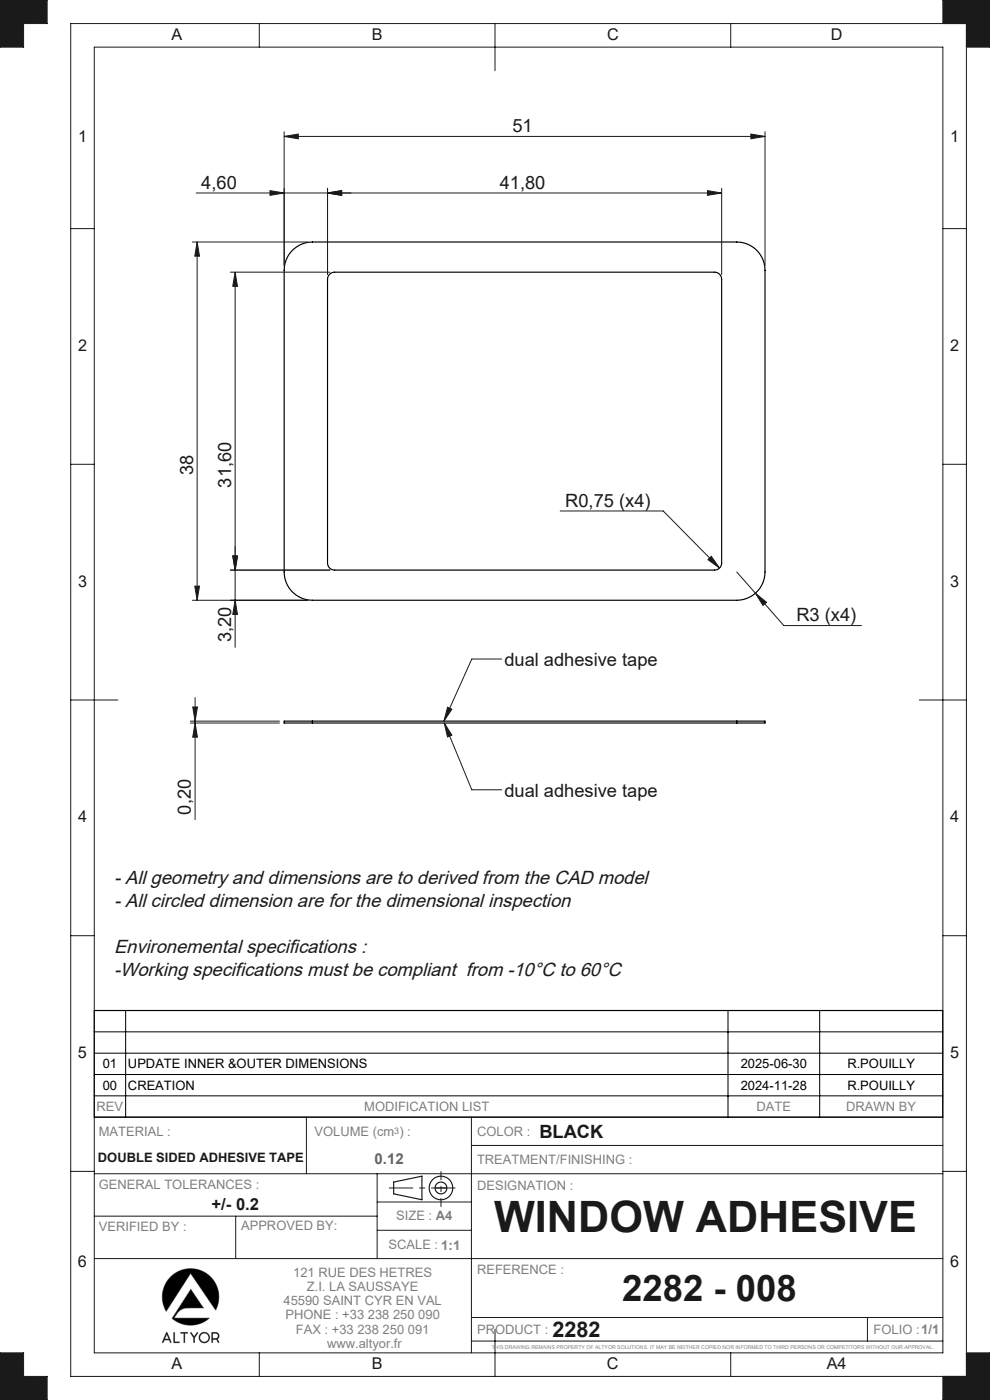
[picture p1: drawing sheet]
<svg xmlns="http://www.w3.org/2000/svg" width="210mm" height="297mm" viewBox="0 0 210 297" stroke-linecap="round" stroke-linejoin="round" font-family="sans-serif">
<path d="M62.3 52.9a6 6 0 0 1 4-1.6h90a6 6 0 0 1 6 6v64a6 6 0 0 1-6 6h-90a6 6 0 0 1-6-6v-64a6 6 0 0 1 2-4.4zM69.9 58.2l.5-.3 .6-.2h80.6a1.5 1.5 0 0 1 1.5 1.5v60.2a1.5 1.5 0 0 1-1.5 1.5h-80.6a1.5 1.5 0 0 1-1.5-1.5v-60.2l.1-.5zM66.3 153h-6v.4h6M66.3 153v.4M66.3 153h90M66.3 153.4h90M156.3 153h6v.4h-6M156.3 153v.4" fill="none" stroke="#000" stroke-width=".25"/>
<g fill="none" stroke="#191924" stroke-width=".25">
<path d="M83.5 250.8l6-1.3v5l-6-1.2z"/>
<circle cx="93.5" cy="252" r="1.25"/>
<circle cx="93.5" cy="252" r="2.5"/>
</g>
<g fill="none" stroke="#808080" stroke-width=".21">
<path d="M36.1 271a6 6 0 0 1 7.8-.7 6 6 0 0 1 1.8 7.6l-5.3-7.8-5.1 8.1a6 6 0 0 1 .8-7.2zM40.5 273.6l2.6 3.9h-3.2a2.7 2.7 0 0 0-2.4 1.3l-.6 .8h7.5a6 6 0 0 1-7.9 .1zM34.5 284.8h.1M34.5 284.8l.3-.5h1.1l.3 .5M35.4 283l.4 1.1h-.9zM36.2 284.8l-.8-2.1-.9 2.1M36.2 284.8h.1M36.9 282.7h.1v2h1l.1 .1h-1.2zM38.3 282.7h1.5l-.6 .1-.1 2-.1-2h-.6zM40.5 282.7l.7 .9 .6-.9h.1l-.6 1.1v1h-.2a2.04 2.04 0 0 0-.7-2zM44.9 282.7h.9a.74 .74 0 0 1 .7 .5 .74 .74 0 0 1-.4 .9l.3 .7-.5-.7h-.8v.7h-.1zM45.1 282.8h.7a.56 .56 0 0 1 .5 .6 .56 .56 0 0 1-.5 .6h-.7z"/>
<path d="M46.3 284.8h.1"/>
<circle cx="43.3" cy="283.8" r="1.12"/>
<circle cx="43.3" cy="283.8" r=".96"/>
</g>
<path d="M92.3 252h2.5" fill="none" stroke="#191924" stroke-width=".21" stroke-dasharray="30.5 1.3 1.3 1.3" stroke-linecap="butt"/>
<path d="M93.5 248.5v7.5" fill="none" stroke="#191924" stroke-width=".21" stroke-dasharray="30.5 1.3 1.3 1.3" stroke-dashoffset="28.6" stroke-linecap="butt"/>
<path d="M82.5 252h14.1" fill="none" stroke="#191924" stroke-width=".21" stroke-dasharray="30.5 1.3 1.3 1.3" stroke-dashoffset="25.3" stroke-linecap="butt"/>
<g fill="none" stroke="#191924" stroke-width=".21">
<path d="M0 0h10v5h-5v5h-5zM15 5h190v287h-190zM20 10h180v277h-180zM55 5v5M105 5v10M155 5v5M200 5v-5h10v10h-5M15 48.5h5M200 48.5h5M15 98.5h5M200 98.5h5M15 148.5h10"/>
<path d="M195 148.5h10M15 198.5h5M200 198.5h5M20 237h180M65 237v12M100 237v50M15 248.5h5M20 249h180M20 258h60M50 258v9M80 249v18M80 255h20"/>
<path d="M100 243h100M200 248.5h5M20 267h180M80 261h20M100 279.5h100M184 279.5v5M0 287h5v5h5v5h-10zM55 287v5M100 284.5h100M105 282v10M155 287v5M205 287h5v10h-10v-5"/>
</g>
<path d="M36.2 270.9a6 6 0 0 0-.9 7.3l5.1-8.1 5.3 7.8a6 6 0 0 0-1.7-7.6 6 6 0 0 0-7.8 .6zM40.5 273.6l-4 6.1a6 6 0 0 0 7.9-.1h-7.5l.6-.8a2.65 2.65 0 0 1 2.4-1.3h3.2zM35.3 282.7l-.8 2.1h.1l.2-.5h1.1l.3 .5-.8-2.1zM35.4 283l.4 1.1h-.9zM38.3 282.7l.1 .1h.6v2h.1l.1-2 .6-.1zM36.9 282.7v2.1h1.1v-.1h-1v-2zM42.2 283.8a1.15 1.15 0 0 0 2.3 0 1.15 1.15 0 0 0-2.3 0zM42.4 283.8a.96 .96 0 0 1 1.9 0 .96 .96 0 0 1-1.9 0zM40.4 282.7l.7 1.1v1h.1l.1-1 .6-1.1h-.1l-.6 .9zM45 282.7l-.1 2.1h.2v-.7h.8l.5 .7-.3-.7 .4-.5-.2-.6-.4-.3zM45.1 282.8l1 .2 .2 .4-.1 .4-.3 .2h-.8z" fill-rule="evenodd" fill="#000"/>
<path d="M0 287v10h10v-5h-5v-5zM200 0h10v10h-5v-5h-5zM205 287h5v10h-10v-5h5zM0 0h10v5h-5v5h-5z" fill-rule="evenodd" fill="#191924"/>
<g fill="none" stroke="#191924" stroke-width=".21">
<path d="M60.3 28.9l3-.5v1zM60.3 27.9v28.4M60.3 28.9h102M69.5 39.9v18.3M153.1 39.9v18.3M159.3 28.4l3 .5-3 .5zM162.3 27.9v28.4M40.8 51.3h24.5M41.6 40.9h111.5M41.8 51.3l.5 3h-1zM41.8 51.3v76M48.9 57.7h21.1"/>
<path d="M49.9 57.7l.5 3h-1zM49.9 57.7v79.6M57.3 40.4l3 .5-3 .5zM69.5 40.9l3-.5v1zM150.1 40.4l3 .5-3 .5zM49.4 117.9h1l-.5 3zM118.8 108.4h21.9l11.9 12.1M150.2 118.7l.7-.7 1.7 2.5zM40.8 127.3h24.5M41.3 124.3h1l-.5 3zM48.9 120.9h21.1M49.9 127.3l.5 3h-1z"/>
<path d="M106.4 139.8h-6.3l-5.9 13.2M156.3 121.3l10 11.4h16.4M160.2 125.8l2.4 2-.8 .6zM40.4 153h18.9M40.4 153.4h18.9M40.9 150h1l-.5 3zM41.4 153.4l.5 3h-1zM41.4 148v25.9M94.2 153.4l1.6 2.6-.9 .3zM94.2 153.4l5.9 14.1h6.3M94.9 150l.9 .5-1.6 2.5z"/>
</g>
<path d="M20 218.9h180M26.6 214.4v22.6M154.4 214.4v22.6M173.9 214.4v22.6M20 223.4h180M20 227.9h180M20 232.5h180" fill="none" stroke="#000" stroke-width=".21"/>
<path d="M20 214.4h180v22.6h-180z" fill="none" stroke="#000" stroke-width=".25"/>
<g fill="#191924">
<path d="M69.5 40.9l3-.5v1zM57.3 40.4l3 .5-3 .5z"/>
<path d="M160.2 125.8l1.6 2.6 .8-.6zM69.5 40.9l3-.5v1zM150.1 40.4l3 .5-3 .5zM150.2 118.7l2.4 1.8-1.7-2.5zM94.2 153.4l1.6 2.6-.9 .3zM94.9 150l.9 .5-1.6 2.5z"/>
<path d="M49.4 117.9h1l-.5 3zM49.9 57.7l.5 3h-1z"/>
<path d="M41.8 51.3l.5 3h-1zM41.3 124.3h1l-.5 3zM49.4 117.9h1l-.5 3zM49.9 127.3l.5 3h-1zM40.9 150h1l-.5 3zM41.4 153.4l.5 3h-1z"/>
<path d="M60.3 28.9l3-.5v1zM159.3 28.4l3 .5-3 .5z"/>
</g>
<text font-size="9.2" fill="#191924" x="104.8" y="261.4">WINDOW ADHESIVE</text>
<text font-size="7.8" fill="#191924" x="131.9" y="275.9">2282 - 008</text>
<text font-size="4.6" fill="#191924" x="117.2" y="283.6">2282</text>
<g font-size="4" fill="#191924">
<text x="24.2" y="187.5">- All geometry and dimensions are to derived from the CAD model</text>
<text x="24.2" y="192.4">- All circled dimension are for the dimensional inspection</text>
<text x="24.2" y="202.2">Environemental specifications :</text>
<text x="24.2" y="207.1">-Working specifications must be compliant from -10°C to 60°C</text>
</g>
<g font-size="3.9" fill="#191924">
<text x="108.7" y="28.1">51</text>
<text x="42.7" y="40.1">4,60</text>
<text x="106" y="40.1">41,80</text>
<text x="40.9" y="100.7" transform="rotate(-90 40.9 100.7)">38</text>
<text x="49" y="103.4" transform="rotate(-90 49 103.4)">31,60</text>
<text x="119.9" y="107.5">R0,75 (x4)</text>
<text x="168.9" y="131.8">R3 (x4)</text>
<text x="49" y="136.3" transform="rotate(-90 49 136.3)">3,20</text>
<text x="107" y="141.2">dual adhesive tape</text>
<text x="40.5" y="172.8" transform="rotate(-90 40.5 172.8)">0,20</text>
<text x="107" y="169">dual adhesive tape</text>
<text x="114.4" y="241.3">BLACK</text>
</g>
<text font-size="3.5" fill="#191924" x="44.9" y="256.8">+/- 0.2</text>
<g font-size="3.4" fill="#191924">
<text x="36.4" y="8.5">A</text>
<text x="78.9" y="8.5">B</text>
<text x="128.8" y="8.5">C</text>
<text x="176.3" y="8.5">D</text>
<text x="16.6" y="30.2">1</text>
<text x="201.5" y="30.2">1</text>
<text x="16.5" y="74.5">2</text>
<text x="201.5" y="74.5">2</text>
<text x="16.6" y="124.4">3</text>
<text x="201.5" y="124.5">3</text>
<text x="16.5" y="174.5">4</text>
<text x="201.5" y="174.5">4</text>
<text x="16.5" y="224.5">5</text>
<text x="201.5" y="224.5">5</text>
<text x="16.5" y="268.7">6</text>
<text x="201.5" y="268.7">6</text>
<text x="36.3" y="290.5">A</text>
<text x="78.8" y="290.5">B</text>
<text x="128.7" y="290.5">C</text>
<text x="175.4" y="290.5">A4</text>
</g>
<text font-size="3.2" fill="#646464" x="79.5" y="247">0.12</text>
<g font-size="2.7">
<text x="21.8" y="226.6">01</text>
<text x="27.1" y="226.6">UPDATE INNER &amp;OUTER DIMENSIONS</text>
<text x="157.1" y="226.6">2025-06-30</text>
<text x="179.7" y="226.6">R.POUILLY</text>
<text x="21.8" y="231.1">00</text>
<text x="27.1" y="231.1">CREATION</text>
<text x="157.1" y="231.1">2024-11-28</text>
<text x="179.7" y="231.1">R.POUILLY</text>
</g>
<g font-size="2.7" fill="#808080">
<text x="20.5" y="235.7">REV</text>
<text x="77.3" y="235.7">MODIFICATION LIST</text>
<text x="160.5" y="235.7">DATE</text>
<text x="179.5" y="235.7">DRAWN BY</text>
<text x="21" y="241">MATERIAL :</text>
<text x="66.7" y="241.1">VOLUME (cm ) :</text>
<text x="101.2" y="241.1">COLOR :</text>
<text x="101.2" y="246.9">TREATMENT/FINISHING :</text>
<text x="21" y="252.2">GENERAL TOLERANCES :</text>
<text x="101.2" y="252.4">DESIGNATION :</text>
<text x="21" y="261.1">VERIFIED BY :</text>
<text x="51.1" y="260.9">APPROVED BY:</text>
<text x="84" y="258.8">SIZE : A4</text>
<text x="82.4" y="265.1">SCALE : 1:1</text>
<text x="62.2" y="270.9">121 RUE DES HETRES</text>
<text x="65.1" y="273.9">Z.I. LA SAUSSAYE</text>
<text x="101.2" y="270.2">REFERENCE :</text>
<text x="60.1" y="276.9">45590 SAINT CYR EN VAL</text>
<text x="60.5" y="279.9">PHONE : +33 238 250 090</text>
<text x="62.8" y="282.9">FAX : +33 238 250 091</text>
<text x="69.4" y="285.9">www.altyor.fr</text>
<text x="101.2" y="283">PRODUCT :</text>
<text x="185.3" y="283">FOLIO :1/1</text>
</g>
<text font-size="2.7" fill="#191924" x="20.8" y="246.6">DOUBLE SIDED ADHESIVE TAPE</text>
<text font-size="1.9" fill="#808080" x="83.6" y="240.7">3</text>
<text font-size="1.1" fill="#808080" x="104.3" y="286.1">THIS DRAWING REMAINS PROPERTY OF ALTYOR SOLUTIONS. IT MAY BE NEITHER COPIED NOR INFORMED TO THIRD PERSONS OR COMPETITORS WITHOUT OUR APPROVAL.</text>
</svg>
